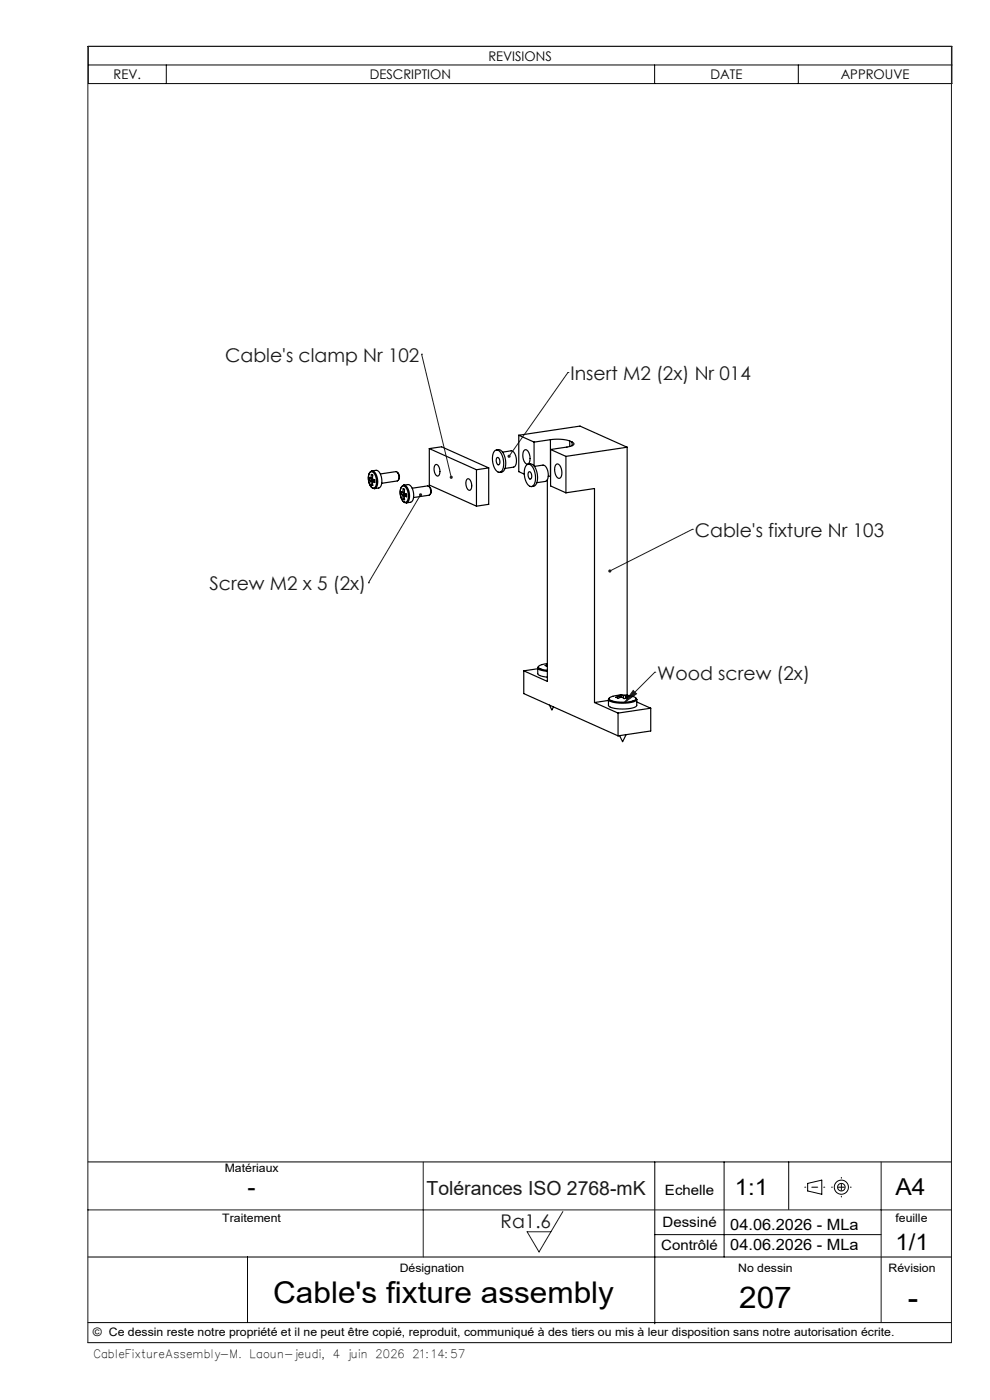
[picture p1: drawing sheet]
<svg xmlns="http://www.w3.org/2000/svg" width="210mm" height="297mm" viewBox="0 0 210 297" stroke-linecap="round" stroke-linejoin="round" font-family="sans-serif">
<g fill="none" stroke="#191924" stroke-width=".21">
<path d="M89.4 75.1h.1M89.4 75.1l6.3 26.2M120.5 79h.1M120.5 79l-12.5 17.8M89.2 105l-11 18.6M146.9 112.3h.1M146.9 112.3l-17.5 8.8M78.2 123.6h.1M134.3 146.5l.7 .7-2.5 1.8zM138.9 142.6h.1M138.9 142.6l-6.4 6.4M18.6 256.7h183.2"/>
<path d="M89.8 246.5v20.2M119.4 257l-5.1 8.6-2.5-4.3h5.1M186.9 246.5v34.1M18.6 284.8v-275h183.2v275"/>
</g>
<g fill="none" stroke="#000" stroke-width=".21">
<path d="M18.7 9.8h183.2v7.9h-183.2zM18.7 13.8h183.2M35.3 13.8v3.9M138.9 13.8v3.9M169.3 13.8v3.9M18.6 246.5h183.2M138.9 246.5v34.3M153.6 246.5v20.2M167.3 246.5v10.1M171.3 251.1l3-.7v3l-3-.7zM18.6 266.7h183.2M52.5 266.6v14"/>
<path d="M138.9 261.9h48M18.6 284.8h183.2M18.6 280.6h183.2"/>
<circle cx="178.5" cy="251.9" r=".8"/>
<circle cx="178.5" cy="251.9" r="1.5"/>
</g>
<path d="M170.7 251.9h4.2M176.4 251.9h4.1M178.5 253.9v-4.1" fill="none" stroke="#000" stroke-width=".21" stroke-dasharray="30.5 1.3 1.3 1.3" stroke-dashoffset="30.3"/>
<path d="M129.1 120.9v.4l.3-.2-.3 .2a.33 .33 0 0 0 .4 .1 .33 .33 0 0 0 .1-.5 .33 .33 0 0 0-.5 0zM95.5 101l-.1 .3 .2 .2 .2 .1-.1-.3 .1 .3 .2-.2-.1-.4zM89 104.7a.33 .33 0 0 0 0 .5 .33 .33 0 0 0 .5 0 .33 .33 0 0 0-.1-.5l-.2 .3 .2-.3zM107.8 96.6l-.1 .3 .1 .2 .2-.3-.2 .3a.33 .33 0 0 0 .4-.1 .33 .33 0 0 0 0-.5 .33 .33 0 0 0-.4 .1zM134.3 146.5l.7 .7-2.5 1.8z" fill="#191924"/>
<g fill="none" stroke="#000" stroke-width=".25">
<path d="M78.9 99.9l.9-.1a2.49 2.49 0 0 1 1.1 3.1l-.4 .6-1 .2M78.9 99.9a2 2 0 0 1 1.2 2.3 1.43 1.43 0 0 1-.6 1.5M78.9 99.9h.1M78.9 99.9a2.12 2.12 0 0 0-.6 2.7l.4 .7 .4 .3M91.1 95.2v7.7l10 4.5M91.1 95.2l10 4.5M91.1 95.2l2.6-.4 10 4.5M92.3 98.7l.1-.2a1.23 1.23 0 0 1 .9 1.5 .67 .67 0 0 1-.7 .9l-.3-.4-.2-.8zM101.1 99.7v7.7M103.7 99.3v7.7l-2.6 .4M103.7 99.3l-2.6 .4M105 95.6a.87 .87 0 0 1 1.3 .6 3.9 3.9 0 0 1 .1 3.7 .76 .76 0 0 1-1.3-.2 3.8 3.8 0 0 1-.1-4.1z"/>
<path d="M105.3 95.5a1.29 1.29 0 0 1 1.7 1.1 3.2 3.2 0 0 1-.4 3.5l-.6 .1M105.4 97.2l.1-.2a1.01 1.01 0 0 1 .3 1.6 .99 .99 0 0 1-.4-1.4zM106.6 95.9l1.8-.3a2.06 2.06 0 0 1 1.1 2.5 1 1 0 0 1-.6 1l-1.8 .3M110 92.3l13-1.9 10 4.5M110 92.3l3.3 1.5M110 92.3v7.8l1.2 .5M111.2 95.6l.1-.2a1.25 1.25 0 0 1 1.1 1.4v.5a1.01 1.01 0 0 1-.6 1.2 2.24 2.24 0 0 1-.6-2.9zM111.7 98.6a.87 .87 0 0 1 1.4 .6 3.9 3.9 0 0 1 .1 3.8 .76 .76 0 0 1-1.3-.3 3.8 3.8 0 0 1-.2-4.1zM112 98.5a1.29 1.29 0 0 1 1.7 1.1 3.2 3.2 0 0 1-.3 3.5l-.6 .1M113.3 93.8v5.1M113.4 98.9l1.8-.2a2.06 2.06 0 0 1 1.1 2.4 1 1 0 0 1-.6 1l-1.8 .3M116.8 93.3a9 9 0 0 1 4.1 .3"/>
<path d="M116.8 93.3l-3.5 .5M116.8 93.3v9.8l3.2 1.4M117.9 98.6l.2-.2a1.25 1.25 0 0 1 1.1 1.5v.4a1.01 1.01 0 0 1-.7 1.2 2.24 2.24 0 0 1-.6-2.9zM120 96.8v7.7M120.9 93.6l.5 .2M120.9 93.6v1.1M121.4 93.8l.4 .4-.7 .4-4.3 .8 3.2 1.4M121.4 93.8v.8M133 94.9l-13 1.9M133 94.9v52.6M78.3 101.9l.4 .2M78.5 100.3l.2-.2a1.37 1.37 0 0 1 1.1 1.5l.1 .5a1.37 1.37 0 0 1-.7 1.4 2.31 2.31 0 0 1-.9-3z"/>
<path d="M78.7 102.1l.1 .8M78.7 101.5l.1-.9 .3 .3a.61 .61 0 0 0 .4 1v.5l-.5-.2M78.7 101.5l-.4-.2v.6M79 101.8l.4 .2M79 101.4v.4M79 101.8l-.7 .1M79 102.2l.1 .8-.3-.1M79 101.4l-.3 .1M79 102.8l-.2 .1M79.2 103.6l.3 .1M79.4 102v.1M79.4 102l-.7 .1"/>
<path d="M79.5 102.1l-.5 .1M80.7 100.5l3.3-.4a1.28 1.28 0 0 1 .3 1.9l-3.3 .5M84.3 100.2a1.21 1.21 0 0 1 .2 1.6M85.1 104.9l.4 .2M85.2 103.3l.2-.2a1.37 1.37 0 0 1 1.2 1.5v.5a1.37 1.37 0 0 1-.6 1.5 2.31 2.31 0 0 1-1-3.1zM85.5 105.1v.8M85.5 104.5v-.8l.3 .2a.61 .61 0 0 0 .4 1v.5l-.4-.2M85.5 104.5l-.4-.2v.6M85.6 102.9l1-.1a2.49 2.49 0 0 1 1 3.2l-.3 .5-1.1 .2M85.7 102.9a2 2 0 0 1 1.2 2.3 1.43 1.43 0 0 1-.7 1.5M85.7 102.9h-.1M85.7 102.9h-.1a2.12 2.12 0 0 0-.5 2.8l.4 .7 .3 .2"/>
<path d="M85.7 104.8l.4 .2M85.7 104.5v.3M85.7 104.8l-.6 .1M85.8 105.2v.8l-.3-.1M85.8 104.5h-.3M85.8 105.8l-.3 .1M85.9 106.6l.3 .1M86.1 105v.2M86.1 105l-.6 .1M86.2 105.1l-.4 .1M87.4 103.6l3.3-.5a1.28 1.28 0 0 1 .3 2l-3.3 .5M91 103.2a1.21 1.21 0 0 1 .3 1.7"/>
<path d="M99 101.7l.2-.1a1.23 1.23 0 0 1 .9 1.5 .67 .67 0 0 1-.7 .9l-.4-.5-.2-.8zM112.1 100.2l.1-.1a1.01 1.01 0 0 1 .4 1.5 .99 .99 0 0 1-.5-1.4zM116.1 101.8v42.8l-5-2.3M116.8 101l-.5 .1M120 104.5l6.1-.9v45.4M111.1 142.3v4.8l20 9M114.1 141.9l-3 .4M114.1 141.5v.2M116.1 140.8a3.1 3.1 0 0 0-1.9 .6 1.92 1.92 0 0 0 1.9 .8M116.1 140.8l-.1 .1h.1M116.1 141.1l-.5 .1 .5 .2M116.1 142.4l-1.6-.3-.4-.4v1.2l.1 .3 .6 .2 1.3 .3"/>
<path d="M116.6 149.6l.5 1 .3-.6M126.1 149l5 2.3M129.1 148.4v1.3a5.5 5.5 0 0 0 4.2 .7l1.6-.5 .2-.3v-1.2M129.1 148.6l-3 .4M129.1 148.4v.1a5.5 5.5 0 0 0 4.2 .6l1.4-.3 .4-.4M129.1 148.2v.2M129.3 148a6.7 6.7 0 0 1 5.6 .1 1.19 1.19 0 0 1-1.1 .7 6.3 6.3 0 0 1-4.6-.5zM131.1 151.3v4.8M131.5 147.7l-.8 .2a1.35 1.35 0 0 0 1.3 0l.4 .3 .8-.1-.5-.3M131.5 147.7v.3M131.8 147.5l-.8 .1 .5 .1M131.8 147.5l.4 .1"/>
<path d="M131.8 147.5v.4M132.2 147.6v.5M132.7 147.8v.4M132.8 155.9l-.7 1.5-.7-1.3M133.1 147.6l.4 .2h-.8M133.1 147.6h-.9M133.1 147.6v.2M135 148.2l.1 .2M135.1 148.9l2.9 1.3M138 150.2v4.9l-6.9 1M138 150.2l-6.9 1.1"/>
</g>
<g font-size="6.3">
<text x="57.9" y="276.3">Cable's fixture assembly</text>
<text x="156.8" y="277.5">207</text>
<text x="192.6" y="277.5">-</text>
</g>
<g font-size="4.9">
<text x="52.5" y="253.5">-</text>
<text x="189.9" y="253.5">A4</text>
</g>
<g font-size="4.8">
<text x="155.9" y="253.5">1:1</text>
<text x="189.9" y="265.2">1/1</text>
</g>
<text font-size="4.1" fill="#191924" x="90.5" y="253.5">Tolérances ISO 2768-mK</text>
<g font-size="4" fill="#191924">
<text x="47.8" y="76.7">Cable's clamp Nr 102</text>
<text x="121" y="80.6">Insert M2 (2x) Nr 014</text>
<text x="147.4" y="113.9">Cable's fixture Nr 103</text>
<text x="44.4" y="125.2">Screw M2 x 5 (2x)</text>
<text x="139.4" y="144.2">Wood screw (2x)</text>
<text x="106.2" y="260.4">Ra1.6</text>
</g>
<g font-size="3.3">
<text x="154.9" y="260.9">04.06.2026 - MLa</text>
<text x="154.9" y="265.2">04.06.2026 - MLa</text>
</g>
<g font-size="3">
<text x="141.1" y="253.5">Echelle</text>
<text x="140.5" y="260.4">Dessiné</text>
<text x="140.3" y="265.2">Contrôlé</text>
</g>
<g font-size="2.8">
<text x="24.1" y="16.8">REV.</text>
<text x="78.4" y="16.8">DESCRIPTION</text>
<text x="103.6" y="12.9">REVISIONS</text>
<text x="150.7" y="16.8">DATE</text>
<text x="178.3" y="16.8">APPROUVE</text>
</g>
<g font-size="2.5">
<text x="47.7" y="248.6">Matériaux</text>
<text x="47.2" y="259.2">Traitement</text>
<text x="189.9" y="259.2">feuille</text>
<text x="84.8" y="269.7">Désignation</text>
<text x="156.6" y="269.7">No dessin</text>
<text x="188.5" y="269.7">Révision</text>
<text x="19.7" y="283.4">© Ce dessin reste notre propriété et il ne peut être copié, reproduit, communiqué à des tiers ou mis à leur disposition sans notre autorisation écrite.</text>
<text x="20" y="288">CableFixtureAssembly-M. Laoun-jeudi, 4 juin 2026 21:14:57</text>
</g>
</svg>
